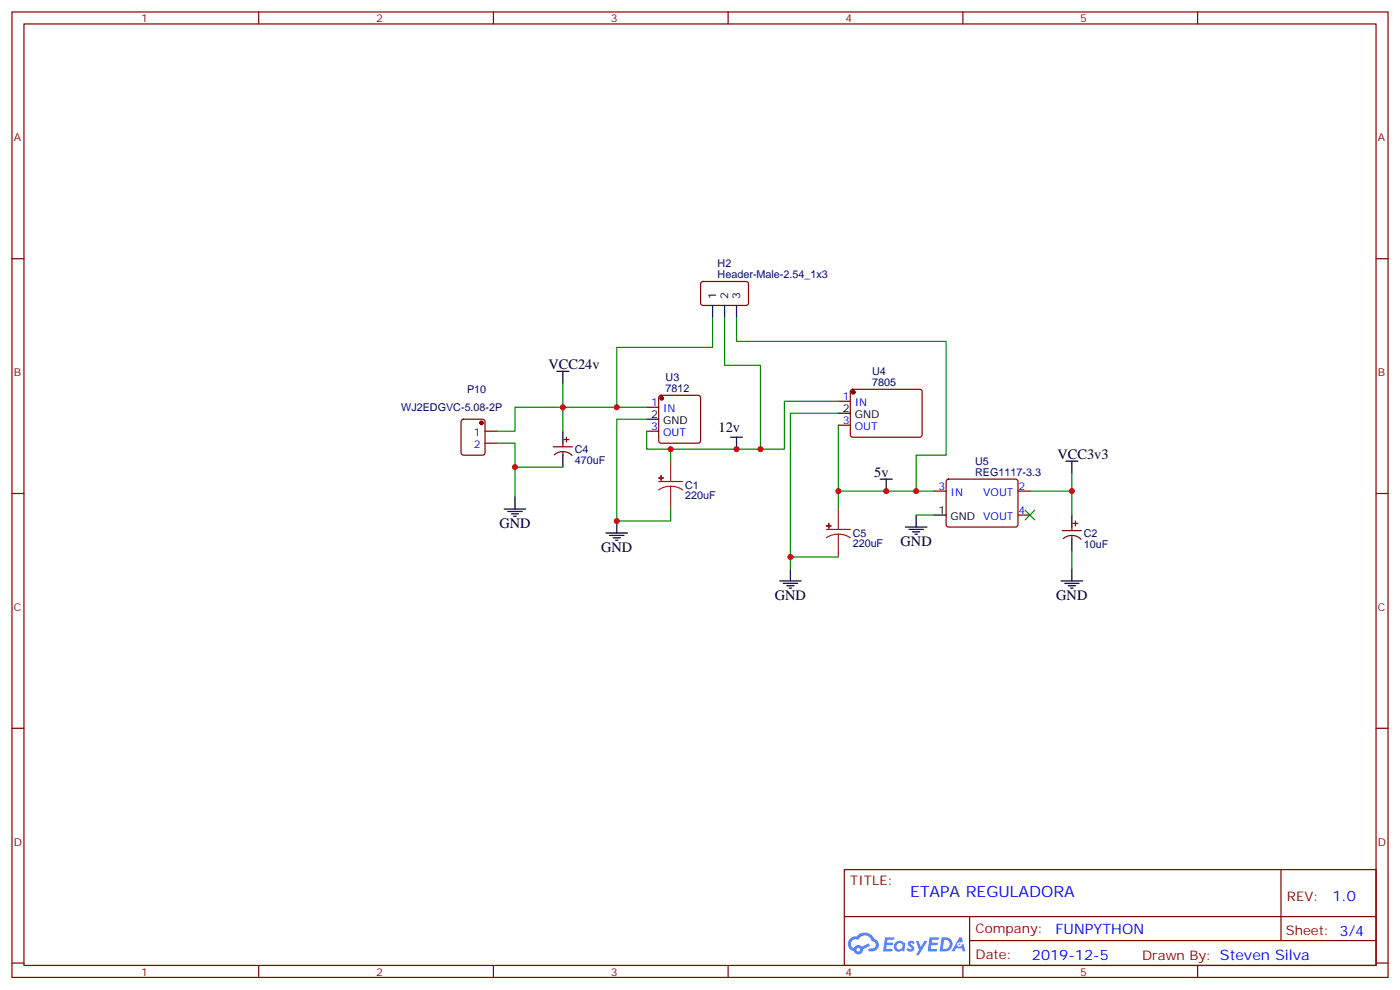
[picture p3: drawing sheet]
<svg xmlns="http://www.w3.org/2000/svg" width="412mm" height="292mm" viewBox="0 0 412 292" stroke-linecap="round" stroke-linejoin="round" font-family="sans-serif">
<g fill="none" stroke="#870000" stroke-width=".35">
<path d="M3.5 3.5h405.4v284.4h-405.4zM7.1 7.1h398.2v277.2h-398.2zM76.2 3.5v3.6M145.3 3.5v3.6M214.5 3.5v3.6M283.6 3.5v3.6M352.8 3.5v3.6M3.5 76.2h3.6M405.3 76.2h3.6M3.5 145.3h3.6M405.3 145.3h3.6M3.5 214.5h3.6"/>
<path d="M405.3 214.5h3.6M248.7 256.1h156.6v28.2h-156.6zM377.3 256.1v20.9M248.7 270h156.5M285.6 277h119.6M285.6 270v14.1M3.5 283.6h3.6M76.2 284.3v3.6M145.3 284.3v3.6M214.5 284.3v3.6M283.6 284.3v3.6M352.8 284.3v3.6"/>
<path d="M405.3 283.6h3.6"/>
</g>
<g fill="#5487ff">
<path d="M267.7 277.3a1.22 1.22 0 0 1 1.7 .3l-.4 .5a.47 .47 0 0 0-.3-.4 .47 .47 0 0 0-.5 .2l.1 .3a1.14 1.14 0 0 1 .8 1.7 1.14 1.14 0 0 1-1.9 0l-.2-.2 .5-.5 .7 .4a.29 .29 0 0 0 .3-.3 .29 .29 0 0 0-.2-.3 1.04 1.04 0 0 1-.6-1.7z"/>
<path d="M260.7 276h2.4l.3 .2-.2 .5-1.8 .1-.1 .8h1.5l.3 .4-.3 .4h-1.6l-.2 1.1h1.7l.2 .3-.2 .3-2.6 .1z"/>
<path d="M273.8 276h2.4l.3 .2-.1 .5-1.8 .1-.2 .8h1.6l.3 .4-.4 .4h-1.6l-.1 1.1h1.7l.2 .3-.2 .3-2.6 .1z"/>
<path d="M282.6 276.1h.7l.3 1.2-.6 .3a.69 .69 0 0 0-1 .3 .69 .69 0 0 0 .4 1 .69 .69 0 0 0 .9-.7l.5-.2 .6 2.2h-.8l-.2-.9h-1.8l-.5 .9h-.8z"/>
<path d="M269.8 277.1h.8l.6 1.8 1.1-1.8h.9l-2.6 4.2h-.8l.9-1.5z"/>
<path d="M277.4 276.1l-.6 4.1h1.3a2.11 2.11 0 0 0 2.5-2.1 2.11 2.11 0 0 0-2.5-2zM278.1 276.8a1.39 1.39 0 0 1 1.7 1.4 1.39 1.39 0 0 1-1.8 1.3h-.3z"/>
<path d="M263.7 277.7a1.54 1.54 0 0 0-.1 2.1 1.54 1.54 0 0 0 2.2 .2l.6 .2 .3-2.3-.2-.2-.4-.1a1.49 1.49 0 0 0-2.4 .1zM264 278.7a.94 .94 0 0 1 1.8 0 .94 .94 0 0 1-1.8 0z"/>
<path d="M250.4 276.4a2.18 2.18 0 0 0 1.1 3.7 1.44 1.44 0 0 0 1.6 1 1.44 1.44 0 0 0 1.2-1.5l2-1-.5-.8-1.9 1a1.47 1.47 0 0 0-2.4 .4 1.39 1.39 0 0 1-.7-1.9 1.39 1.39 0 0 1 2-.5 2.12 2.12 0 0 1 2.2-1.3 2.12 2.12 0 0 1 1.9 1.7 1.14 1.14 0 0 1 1.1 1.4 1.14 1.14 0 0 1-1.7 .8 .43 .43 0 0 0-.5 .3 .43 .43 0 0 0 .4 .5 1.98 1.98 0 0 0 2.5-1.2 1.98 1.98 0 0 0-1.2-2.5 3.1 3.1 0 0 0-5.3-.7l-.9 .1zM252.3 279.7a.55 .55 0 0 1 1.1 0 .55 .55 0 0 1-1.1 0z"/>
<circle cx="282.6" cy="278.1" r=".26"/>
</g>
<g fill="none" stroke="#870000" stroke-width=".35">
<path d="M206.6 83.1l.5-.2 13 .1 .4 .6-.1 5.9-.6 .5-13-.1-.4-.6v-5.7zM190.5 119.9h3.5M194.3 116.6l.4-.2h11l.5 .2 .2 .5v12.7l-.3 .5-.4 .2h-11l-.5-.2-.2-.5v-12.7zM246.9 118.2h3.6M250.7 114.9l.5-.2h20l.4 .7v12.9l-.7 .5-20-.1-.4-.6v-12.7zM136.1 123.7l.4-.2h5.7l.6 .4 .1 9.4-.5 .7-5.9 .1-.6-.5-.1-9.4zM142.9 127h3.5M142.9 130.5h3.5M163 131.6h5.6M163.3 134a3.8 3.8 0 0 1 5.2 .1M165.8 130.5v1.1M165.8 133v1.1"/>
<path d="M166.2 129.5h1.4M166.9 128.8v1.4M190.5 127h3.5M246.9 125.2h3.6M275.2 144.6h3.5M278.9 141.3l.5-.2 20 .1 .5 .6-.1 13-.6 .4h-20.1l-.4-.7v-12.7zM299.9 144.6h3.5M299.9 151.7h3.5M312.9 156.3h5.7M313.2 158.7a3.8 3.8 0 0 1 5.2 .1M315.7 155.2v1.1M315.7 157.7v1.1"/>
<path d="M316.1 154.2h1.4M316.8 153.5v1.4"/>
</g>
<g fill="#870000" stroke="#870000" stroke-width=".35">
<circle cx="194.9" cy="117.3" r=".53"/>
<circle cx="251.4" cy="115.5" r=".53"/>
<circle cx="141.8" cy="124.5" r=".53"/>
</g>
<g fill="none" stroke="#000" stroke-width=".35">
<path d="M209.9 90v3.5M213.4 90v3.5M217 90v3.5M164 109.4h3.6M165.8 109.4v3.5M165.8 127v3.5M165.8 134.1v3.5M190.5 123.5h3.5M215.2 128.8h3.5M217 128.8v3.5M246.9 121.7h3.6M314 135.8h3.5"/>
<path d="M315.7 135.8v3.5M148.5 149.9h6.4M149.6 150.6h4.2M150.6 151.3h2.2M151.3 152h.7M151.7 146.4v3.5M178.5 157h6.4M179.6 157.7h4.2M180.6 158.4h2.1M181.3 159.1h.7M181.7 153.5v3.5M259.3 141.1h3.5"/>
<path d="M261.1 141.1v3.5M266.7 155.2h6.3M267.8 155.9h4.2M268.8 156.6h2.1M269.5 157.3h.7M269.9 151.7v3.5M275.2 151.7h3.5M315.7 151.7v3.5M315.7 158.8v3.5M229.7 171.1h6.3M230.7 171.8h4.2M231.8 172.5h2.1"/>
<path d="M232.5 173.2h.7M232.8 167.6v3.5M312.6 171.1h6.3M313.6 171.8h4.3M314.7 172.5h2.1M315.4 173.2h.7M315.7 167.6v3.5"/>
</g>
<g fill="#8c2424" stroke="#8c2424" stroke-width=".35">
<path d="M243.4 154.9h1.4z"/>
<path d="M244.1 154.2l.1 1.4z"/>
<path d="M194 140.8h1.4z"/>
<path d="M194.7 140.1l.1 1.4z"/>
</g>
<path d="M197.6 135.8v6M194 141.8h7.1M197.6 143.2l1.8 .3 1.7 .8M197.6 143.2l-1.9 .3-1.7 .8M197.6 143.2v6.7M243.4 155.9h7.1M246.9 157.3l1.9 .3 1.7 .8M246.9 157.3l-1.8 .3-1.7 .8M246.9 149.9v6M246.9 157.3v6.7" fill="none" stroke="#8c2424" stroke-width=".35"/>
<g fill="none" stroke="#008700" stroke-width=".35">
<path d="M209.9 93.5v8.8h-28.2v17.6M213.4 93.5v14.1h10.6v24.7M217 93.5v7h61.7v33.6h-8.8v10.5M165.8 112.9v14.1M190.5 119.9h-38.8v7.1h-5.3M246.9 118.2h-15.8v14.1h-40.6v-5.3M146.4 130.5h5.3v15.9M151.7 137.6h14.1M190.5 123.5h-8.8v30h15.9v-3.6M197.6 132.3v3.5M246.9 121.7h-14.1v45.9M246.9 125.2v19.4h28.3"/>
<path d="M315.7 139.3v5.3h-12.3M246.9 144.6v5.3M269.9 151.7h5.3M315.7 144.6v7.1M232.8 164h14.1M315.7 162.3v5.3"/>
</g>
<g fill="#c00">
<circle cx="181.7" cy="119.9" r=".88"/>
<circle cx="269.9" cy="144.6" r=".88"/>
<circle cx="197.6" cy="132.3" r=".88"/>
<circle cx="246.9" cy="144.6" r=".88"/>
<circle cx="261.1" cy="144.6" r=".88"/>
<circle cx="217" cy="132.3" r=".88"/>
<circle cx="165.8" cy="119.9" r=".88"/>
<circle cx="151.7" cy="137.6" r=".88"/>
<circle cx="232.8" cy="164" r=".88"/>
<circle cx="315.7" cy="144.6" r=".88"/>
<circle cx="181.7" cy="153.5" r=".88"/>
<circle cx="224" cy="132.3" r=".88"/>
</g>
<path d="M302 150.3l2.8 2.8zM304.8 150.3l-2.8 2.8z" fill="#c00" stroke="#008700" stroke-width=".35"/>
<text font-size="4.6" fill="#00f" x="268.1" y="264.2">ETAPA REGULADORA</text>
<g font-size="4.2">
<text x="161.6" y="108.7">VCC24v</text>
<text x="211.7" y="127.4">12v</text>
<text x="311.5" y="135.1">VCC3v3</text>
<text x="257.5" y="140.4">5v</text>
<text x="147.1" y="155.6">GND</text>
<text x="265.3" y="160.9">GND</text>
<text x="177.1" y="162.6">GND</text>
<text x="228.2" y="176.7">GND</text>
<text x="311.1" y="176.7">GND</text>
</g>
<g font-size="4.2" fill="#00f">
<text x="392.5" y="265.4">1.0</text>
<text x="310.9" y="274.9">FUNPYTHON</text>
<text x="304" y="282.7">2019-12-5</text>
</g>
<g font-size="3.9" fill="#800">
<text x="250.5" y="260.7">TITLE:</text>
<text x="379.1" y="265.4">REV:</text>
<text x="287.4" y="274.9">Company:</text>
<text x="378.7" y="275.5">Sheet: 3/4</text>
<text x="287.4" y="282.6">Date:</text>
<text x="336.4" y="282.7">Drawn By: Steven Silva</text>
</g>
<g font-size="3.2" fill="#800">
<text x="41.6" y="6.5">1</text>
<text x="110.8" y="6.5">2</text>
<text x="179.9" y="6.5">3</text>
<text x="249.1" y="6.5">4</text>
<text x="318.2" y="6.5">5</text>
<text x="4.1" y="41.6">A</text>
<text x="405.9" y="41.6">A</text>
<text x="4.1" y="110.8">B</text>
<text x="405.9" y="110.8">B</text>
<text x="4.1" y="179.9">C</text>
<text x="405.9" y="179.9">C</text>
<text x="4.1" y="249.1">D</text>
<text x="405.9" y="249.1">D</text>
<text x="41.6" y="287.3">1</text>
<text x="110.8" y="287.3">2</text>
<text x="179.9" y="287.3">3</text>
<text x="249.1" y="287.3">4</text>
<text x="318.2" y="287.3">5</text>
</g>
<g font-size="3.2" fill="#000080">
<text x="211.4" y="81.8">Header-Male-2.54_1x3</text>
<text x="211.4" y="78.7">H2</text>
<text x="196.1" y="112.2">U3</text>
<text x="256.9" y="113.6">7805</text>
<text x="256.9" y="110.4">U4</text>
<text x="137.6" y="115.9">P10</text>
<text x="196.1" y="115.4">7812</text>
<text x="118.2" y="121.2">WJ2EDGVC-5.08-2P</text>
<text x="169.3" y="136.5">470uF</text>
<text x="169.3" y="133.3">C4</text>
<text x="287.2" y="136.9">U5</text>
<text x="201.8" y="143.9">C1</text>
<text x="287.2" y="140.1">REG1117-3.3</text>
<text x="201.8" y="147.1">220uF</text>
<text x="251.2" y="161.2">220uF</text>
<text x="251.2" y="158">C5</text>
<text x="319.3" y="161.3">10uF</text>
<text x="319.3" y="158.1">C2</text>
</g>
<g font-size="3.2">
<text x="211" y="88.2" transform="rotate(-90 211 88.2)">1</text>
<text x="214.5" y="88.2" transform="rotate(-90 214.5 88.2)">2</text>
<text x="218" y="88.2" transform="rotate(-90 218 88.2)">3</text>
<text x="191.8" y="123.1">2</text>
<text x="195.3" y="124.9">GND</text>
<text x="248.3" y="121.4">2</text>
<text x="251.8" y="123.1">GND</text>
<text x="276.5" y="151.3">1</text>
<text x="280" y="153.1">GND</text>
</g>
<g font-size="3.2" fill="#00f">
<text x="191.8" y="119.6">1</text>
<text x="248.3" y="117.8">1</text>
<text x="251.8" y="119.6">IN</text>
<text x="195.3" y="121.4">IN</text>
<text x="248.3" y="124.9">3</text>
<text x="139.6" y="128.4">1</text>
<text x="139.6" y="131.9">2</text>
<text x="191.8" y="126.6">3</text>
<text x="195.3" y="128.4">OUT</text>
<text x="251.8" y="126.6">OUT</text>
<text x="276.5" y="144.3">3</text>
<text x="280" y="146.1">IN</text>
<text x="289.6" y="146.1">VOUT</text>
<text x="300" y="144.3">2</text>
<text x="289.6" y="153.1">VOUT</text>
<text x="300" y="151.3">4</text>
</g>
</svg>
